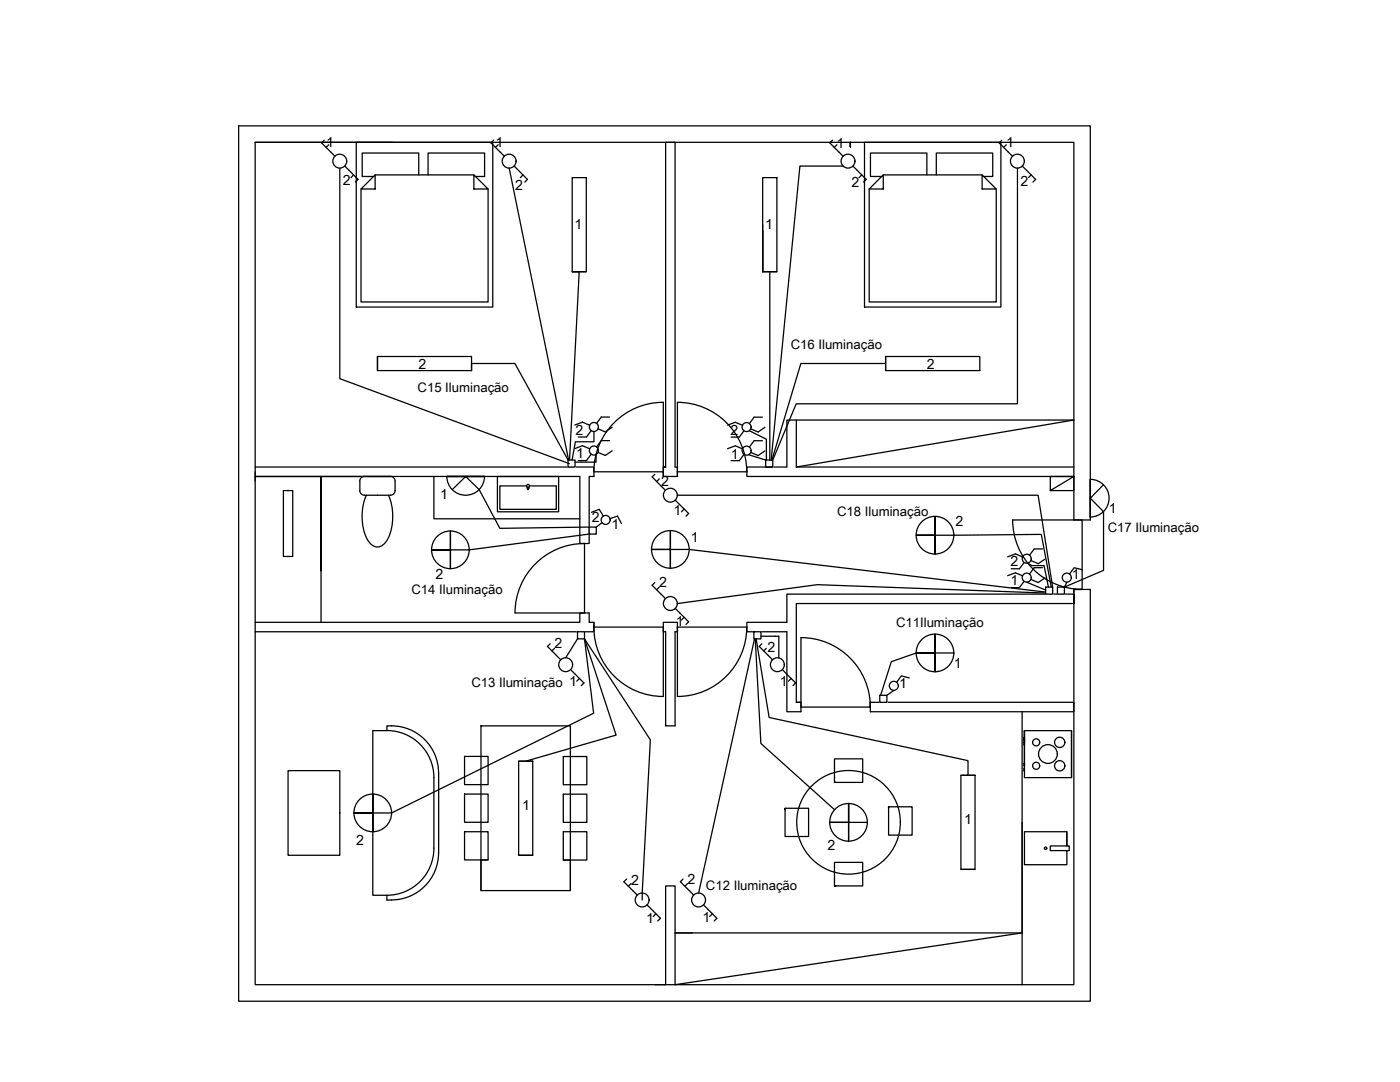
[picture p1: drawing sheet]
<svg xmlns="http://www.w3.org/2000/svg" width="279mm" height="216mm" viewBox="0 0 279 216" stroke-linecap="round" stroke-linejoin="round" font-family="sans-serif">
<!-- layer: 0 -->
<g fill="none" stroke="#000" stroke-width=".25">
<path d="M50.9 28.4h163.4v75.4h3.3v-78.7h-170v174.7h170v-82.2h-3.3v2.8v-1.9h-57.3v5.7h-7.9v1.9h7.9v15.9h2.9v-14.8a13.9 13.9 0 0 1 13.8 13.9M50.9 28.4v168.1h163.4v-78.9h1.7v-13.8h-13.9a13.9 13.9 0 0 0 13.9 13.8M50.9 28.4h27.4M71.1 28.4h27.2v32.9h-27.2zM72.1 37.7v22.6h25.3v-22.6M72.1 37.7l2.8-2.8v2.8zM74.9 34.9h19.7M83.6 34.9v-4.4h-11.3v4.7h2.2M85.4 34.9v-4.4h11.3v4.7h-1.8M94.6 34.9l2.8 2.8h-2.8zM172.5 28.4h27.2v32.9h-27.2zM173.5 37.7v22.6h25.3v-22.6"/>
<path d="M176.3 34.9v2.8h-2.8zM176.3 34.9h19.7M185 34.9v-4.4h-11.3v4.7h2.3M186.9 34.9v-4.4h11.2v4.7h-1.8M196 34.9l2.8 2.8h-2.8zM50.9 93.2h67.6v.9M50.9 94.1v1.9M56.6 97.9h1.8v13.1h-1.8zM64 95.1l.1 29.1M72.7 95.1a.94 .94 0 0 0-.9 .9v1.9a.91 .91 0 0 0 .9 .9h5.2M73.1 98.8a10.5 10.5 0 0 0 .5 9.3 1.94 1.94 0 0 0 1.7 1 1.94 1.94 0 0 0 1.7-1 10.4 10.4 0 0 0 .5-9.3M77.9 95.1a.94 .94 0 0 1 .9 .9v1.9a.94 .94 0 0 1-.9 .9"/>
<path d="M77.9 95.1h-27h64.8v13.4h.9M86.6 95.1v8.4h29.1M99.3 95.1h12.2v7h-12.2zM105.1 97h-5.3v4.6h11.2v-4.6h-5.3M105.2 96.7h.2l.3 .2-.3 .8-.3-.8zM118.5 94.1a13.9 13.9 0 0 1 13.9-13.8v13.8M118.5 94.1v1h-.9v13.4h-1M118.5 94.1h13.9v1M132.4 93.2h.4h-.4v.9M132.8 93.2v-64.8h1.9v64.8h.5v1.9h-2.8v-1M135.2 80.3a13.9 13.9 0 0 1 13.8 13.8M135.2 94.1h13.9"/>
<path d="M135.2 80.3v14.8M149.1 94.1v1h65.2M158.9 83.8h-1.9v9.4h-7.9v.9M158.9 83.8h55.4l-55.4 9.4zM158.9 93.2h55.4M116.6 108.5a13.9 13.9 0 0 0-13.8 13.8M116.6 108.5v13.8h1v1.9h.9v.9M102.8 122.3h13.8h-.9v1.9h-64.8M118.5 125.1a13.9 13.9 0 0 0 13.9 13.9v-13.9M118.5 125.1v1h-67.6M118.5 124.2v.9M118.5 125.1h13.9"/>
<path d="M132.4 125.1v1h.4v18.7h1.9v-18.7h.5v-1M132.4 125.1v-.9h2.8v.9M135.2 125.1h13.9M135.2 125.1v13.9M149 125.1a13.9 13.9 0 0 1-13.8 13.9M214.3 120.4h-55.4v19.7h1M57.5 153.8h10.3v16.9h-10.3zM77.2 145.8a9.4 9.4 0 0 1 9.4 9.4v14.1M87.5 154.2a9.5 9.5 0 0 0-10.3-9.4v1h-2.8v32.8h2.8v1h.9M87.5 154.2v16M92.7 150.9h4.7v5.7h-4.7zM92.7 158.4h4.7v5.7h-4.7z"/>
<path d="M96 144.8h17.8v32.9h-17.8zM112.4 151h4.7v5.6h-4.7zM112.4 158.5h4.7v5.6h-4.7zM158.9 140.1h1v1h13.8v-1v1.9h40.6v-1.9h-40.6M166.5 156.1h5.7v-4.7h-5.7v4.7h.3M204 142v54.5M204.4 147.7v-.6v1v-2.3v7M204.4 153.3v.5v-.5M204.4 152.3v.5v-.5M204.4 145.8h9.4v9.4h-9.4zM204.4 147.7v.9v-.5M213.8 145.8v9.4"/>
<path d="M86.6 169.3a9.4 9.4 0 0 1-9.4 9.3M87.5 170.2a9.4 9.4 0 0 1-9.4 9.4M92.7 166h4.7v5.6h-4.7zM97.4 171.6h-1.4v6.1M112.4 166h4.7v5.6h-4.7zM112.4 171.6h1.4v6.1M156.7 161.3v5.6h4.7v-5.6h-4.7v.3M166.5 176.8h5.7v-4.7h-5.7v4.7h.3M177.3 161v5.6h4.7v-5.6h-4.7v.3M212.9 166v2.8h-3.3v.9h3.8v-.9h-.5v-2.8h-8.5v6.5h8.5v-2.8M134.7 186.2h69.3l-69.3 10.3zM138.2 186.2h-3.5v-9.4h-1.9v19.7h-2.1"/>
<circle cx="105.4" cy="97.4" r=".14"/>
<circle cx="206.8" cy="148.1" r=".71"/>
<circle cx="206.8" cy="152.8" r=".71"/>
<circle cx="209.1" cy="150.5" r="1.87"/>
<circle cx="211.5" cy="148.1" r="1.03"/>
<circle cx="211.5" cy="152.8" r="1.03"/>
<circle cx="169.3" cy="164.1" r="10.3"/>
<circle cx="208.7" cy="169.3" r=".24"/>
</g>
<g fill="#fff" stroke="#fff" stroke-width=".2">
<path d="M211 117.2h1.4zM211 117.2h1.4z"/>
<path d="M211 117.2l1.4 1.3v-1.3zM211 117.2l1.4 1.3h-1.4z"/>
<path d="M208.7 117.2l1.4 1.3v-1.3zM208.7 117.2l1.4 1.3h-1.4z"/>
<path d="M152.8 91.8l1.4 1.4v-1.4zM152.8 91.8l1.4 1.4h-1.4z"/>
<path d="M117.6 105.2l1.4 1.4v-1.4zM117.6 105.2l1.4 1.4h-1.4z"/>
<path d="M150.5 126.1l1.4 1.4v-1.4zM150.5 126.1l1.4 1.4h-1.4z"/>
<path d="M113.4 91.8l1.4 1.4v-1.4zM113.4 91.8l1.4 1.4h-1.4z"/>
<path d="M115.3 126.1l1.3 1.4v-1.4zM115.3 126.1l1.3 1.4h-1.3z"/>
<path d="M175.6 138.7l1.4 1.4v-1.4zM175.6 138.7l1.4 1.4h-1.4z"/>
</g>
<g fill="none" stroke="#000" stroke-width=".25">
<path d="M64.2 28.5l2.6 2.7M64.7 28l-.5 .5M65.6 28.9l-.5 .5M67.8 33.5v42.1l45.8 16.9M68.8 33.1l2.7 2.7M70.6 34.9l-.6 .5M71.5 35.8l-.6 .5M98 28.5l2.6 2.7M98.5 28l-.5 .5M99.4 28.9l-.5 .5M101.6 33.5l11.9 58.3M102.6 33.1l2.7 2.7"/>
<path d="M104.4 34.9l-.6 .5M105.3 35.8l-.6 .5M114.2 35.4h2.8v18.8h-2.8zM152.2 35.4h2.8v18.8h-2.8zM165.6 28.5l2.7 2.7M166.1 28l-.5 .5M167 28.9l-.5 .5M168.3 33.1h-8.7l-5.7 58.7M169.7 28.4v.9M170.2 33.1l2.7 2.7M172 34.9l-.5 .5M172.9 35.8l-.6 .5"/>
<path d="M199.4 28.5l2.7 2.7M199.9 28l-.5 .5M200.8 28.9l-.5 .5M203.1 33.5v47.1h-44.2l-4.7 11.2M204 33.1l2.7 2.7M205.8 34.9l-.5 .5M206.7 35.8l-.6 .5M117 54.2h-2.8h1.4l-1.9 37.6M152.2 44.8v9.4v-8.2M152.2 54.2h2.8M153.6 54.2v37.6M75.3 71.1h18.8v2.8h-18.8z"/>
<path d="M75.3 71.1v2.8M94.1 73.9v-1.4h8.7l10.6 19.3M176.7 71.1h18.8v2.8h-18.8zM176.7 72.5h-16.9l-5.7 19.3M176.7 71.1v2.8M89.2 95.1h7.5M89.2 95.1a3.8 3.8 0 0 0 3.7 3.7 3.8 3.8 0 0 0 3.8-3.7M90.3 97.7l2.6-2.6h3.8h-7.5h3.7l2.7 2.6 4.2 7.7 17.8-.2M113.4 91.8h1.4v1.4h-1.4zM114.7 89.5l1.5-.6 1.5 .6M114.7 84.8l1.5-.6 1.5 .7M118 90.6l-.9 1.3h-1.7"/>
<path d="M118 85.9l-.9 1.3h-1.7M118.5 86.1v2.1h-3.7l-.6 3.6M119 90.7v1.5h-4.2M121.6 87.9h-1.6l-.9 1.3M121.6 83.2h-1.6l-.9 1.3M122.2 90l-1.4 .9-1.4-.6M122.2 85.3l-1.4 .9-1.4-.6M130.2 95.2l2.6 2.6M130.7 94.7l-.6 .5M131.6 95.6l-.6 .5M134.8 99.8l2.6 2.7-.5 .5M135.2 98.8h72l2.9 18.4"/>
<path d="M145.2 89.5l1.5-.5 1.5 .6M145.2 84.8l1.5-.5 1.5 .6M148.5 90.6l-.9 1.3h-1.7M148.5 86l-.9 1.2h-1.7M149.4 90.7l3.4 1.1M149.6 86l3.4 1.6v4.2M152.1 87.9h-1.6l-.9 1.3M152.1 83.2h-1.6l-.9 1.3M152.7 90l-1.4 .9-1.4-.6M152.7 85.3l-1.4 .9-1.4-.6M152.8 91.8h1.4v1.4h-1.4zM152.8 93.2h1.4"/>
<path d="M214.3 95.1h-4.7v2.8h4.7v-2.8l-4.7 2.8M217.6 95.6a3.8 3.8 0 0 1 3.7 3.8 3.8 3.8 0 0 1-3.7 3.8M220.2 96.7l-2.6 2.7v3.8v-7.5v3.7l2.6 2.7v11.7l-7.8 3.4 .5-1M89.9 109.7v-3.7v7.5v-3.8h-3.8h7.5M117.6 105.2h1.4v1.4h-1.4zM117.6 106.6l-24 3.1M118 102.2l1.6-.6 .8 1.4M120.1 104.3l-1.1 .9M121.7 103.5l1.5-.5 .8 1.5M130.2 116.8l2.6 2.6M130.7 116.3l-.6 .5M131.6 117.2l-.6 .5"/>
<path d="M133.8 109.6v-3.7v7.5v-3.8h-3.8h7.5M136.5 101.6l-.5 .5M137.5 109.6l71.2 8.5M186.6 106.8v-3.7v7.5v-3.8h-3.7l24.9-.2 2 10.6M201.1 111.1l1.5-.6 1.5 .6M201.1 114.9l1.5-.6 1.5 .6M204.4 112.2l-.9 1.3h-1.7M204.4 116l-.9 1.3h-1.7M204.9 116.2l3.8 1.5M205.1 112.4l.8 .5h2.5l.8 4.3M208 109.5h-1.6l-.9 1.3M208 113.3h-1.6l-.9 1.2"/>
<path d="M208.6 111.6l-1.4 .9-1.4-.6M208.6 115.3l-1.4 .9-1.4-.6M208.7 117.2h1.4v1.3h-1.4zM208.7 118.3l-45.6-1.6-27.9 3.7M211 117.2h1.4v1.3h-1.4zM216 113.7l-1.6-.4-1 1.2M109.3 129l2.6 2.6M109.8 128.5l-.6 .5M110.7 129.4l-.5 .5M113.9 133.6l2.6 2.7M115.3 126.1h1.3v1.4h-1.3zM115.3 127.5l-2.4 3.7"/>
<path d="M115.6 135.4l-.5 .5M116.5 136.3l-.5 .5M116.6 127.5l6.4 19.2-18.1 5.2h-1.4M116.6 127.5l1.9 14.8-40.4 19.9M116.6 127.5l13.2 20.1-1.6 32M134.8 121.4l2.6 2.7-.5 .5M136.5 123.2l-.5 .5M150.5 126.1h1.4v1.4h-1.4zM150.6 127.5l-11.2 50.7M150.7 127.5l1.1 20.9 14.8 13.2M150.9 127.5l2.6 15.7 39.7 8.6v2.9h-1.4M151.5 129l2.7 2.6"/>
<path d="M151.9 127h3.5v4.3M152 128.5l-.5 .5M152.9 129.4l-.5 .5M156.1 133.6l2.7 2.7M157.9 135.4l-.5 .5M158.8 136.3l-.5 .5M175.6 138.7h1.4v1.4h-1.4zM178.4 137.8l-1.4 .9M181.5 135.3l-1.6-.4-1 1.2M182.9 130.3l-5 1.7-2.2 6.7M186.6 130.3v-3.8v7.5v-3.7h-3.7h7.5M103.5 151.9h2.8v18.8h-2.8z"/>
<path d="M104.9 151.9h1.4M191.8 154.7h2.8v18.8h-2.8zM193.2 154.7h1.4M74.4 162.2v-3.7v7.5v-3.8h-3.8h7.5M103.5 170.7h2.8M125.1 175.4l-.6 .6 2.7 2.6M125.9 176.3l-.5 .5M136.3 175.4l-.5 .6 2.6 2.6M137.2 176.3l-.5 .5M169.4 160.3v7.5v-3.7h-3.8h7.5M191.8 173.5h2.8M129.1 180.6l2.7 2.6-.5 .6"/>
<path d="M130.9 182.3l-.5 .6M140.4 180.6l2.7 2.6-.6 .6M142.2 182.3l-.6 .6"/>
<circle cx="67.8" cy="32.2" r="1.39"/>
<circle cx="101.6" cy="32.2" r="1.39"/>
<circle cx="169.2" cy="32.2" r="1.39"/>
<circle cx="203" cy="32.2" r="1.39"/>
<circle cx="118.5" cy="85.2" r=".9"/>
<circle cx="118.5" cy="89.9" r=".9"/>
<circle cx="133.8" cy="98.8" r="1.39"/>
<circle cx="149" cy="85.2" r=".9"/>
<circle cx="149" cy="89.9" r=".9"/>
<circle cx="89.9" cy="109.7" r="3.8"/>
<circle cx="120.9" cy="103.7" r=".9"/>
<circle cx="133.8" cy="109.6" r="3.8"/>
<circle cx="186.6" cy="106.8" r="3.8"/>
<circle cx="204.9" cy="115.3" r=".9"/>
<circle cx="204.9" cy="111.5" r=".9"/>
<circle cx="212.9" cy="115.3" r=".9"/>
<circle cx="112.9" cy="132.6" r="1.39"/>
<circle cx="133.8" cy="120.4" r="1.39"/>
<circle cx="155.1" cy="132.6" r="1.39"/>
<circle cx="178.4" cy="136.8" r=".9"/>
<circle cx="186.6" cy="130.3" r="3.8"/>
<circle cx="74.4" cy="162.2" r="3.8"/>
<circle cx="128.2" cy="179.6" r="1.39"/>
<circle cx="139.4" cy="179.6" r="1.39"/>
<circle cx="169.3" cy="164.1" r="3.8"/>
</g>
<g font-size="2.8">
<text x="65.1" y="29.4">1</text>
<text x="98.9" y="29.4">1</text>
<text x="166.9" y="29.6">1</text>
<text x="200.8" y="29.4">1</text>
<text x="68.4" y="37">2</text>
<text x="102.8" y="37.9">2</text>
<text x="169.9" y="37.3">2</text>
<text x="203.6" y="37">2</text>
<text x="114.7" y="45.7">1</text>
<text x="152.7" y="45.6">1</text>
<text x="83.5" y="73.6">2</text>
<text x="185" y="73.7">2</text>
<text x="114.9" y="86.8">2</text>
<text x="145.8" y="86.8">2</text>
<text x="115" y="91.5">1</text>
<text x="145.9" y="91.6">1</text>
<text x="87.8" y="99.6">1</text>
<text x="131.9" y="97">2</text>
<text x="118.1" y="104.2">2</text>
<text x="122" y="105.6">1</text>
<text x="134.4" y="102.7">1</text>
<text x="190.7" y="104.9">2</text>
<text x="221.3" y="102.3">1</text>
<text x="137.9" y="108.1">1</text>
<text x="201.7" y="113">2</text>
<text x="86.9" y="115.5">2</text>
<text x="131.6" y="117.2">2</text>
<text x="201.7" y="116.7">1</text>
<text x="213.9" y="115.6">1</text>
<text x="134.9" y="124.8">1</text>
<text x="110.7" y="129.4">2</text>
<text x="153.2" y="130.1">2</text>
<text x="155.6" y="136.8">1</text>
<text x="179.5" y="137.3">1</text>
<text x="190.4" y="133.3">1</text>
<text x="104.2" y="161.7">1</text>
<text x="192.4" y="164.5">1</text>
<text x="71.1" y="168.7">2</text>
<text x="165.1" y="169.5">2</text>
<text x="125.9" y="176.5">2</text>
<text x="137.2" y="176.3">2</text>
<text x="128.9" y="184.1">1</text>
<text x="140.2" y="184">1</text>
</g>
<g font-size="2.6">
<text x="157.8" y="69.6">C16 Iluminação</text>
<text x="83.3" y="78.1">C15 Iluminação</text>
<text x="167.1" y="103">C18 Iluminação</text>
<text x="221.1" y="106.2">C17 Iluminação</text>
<text x="82.1" y="118.6">C14 Iluminação</text>
<text x="178.8" y="125">C11Iluminação</text>
<text x="94.1" y="137">C13 Iluminação 1</text>
<text x="140.9" y="177.6">C12 Iluminação</text>
</g>
</svg>
